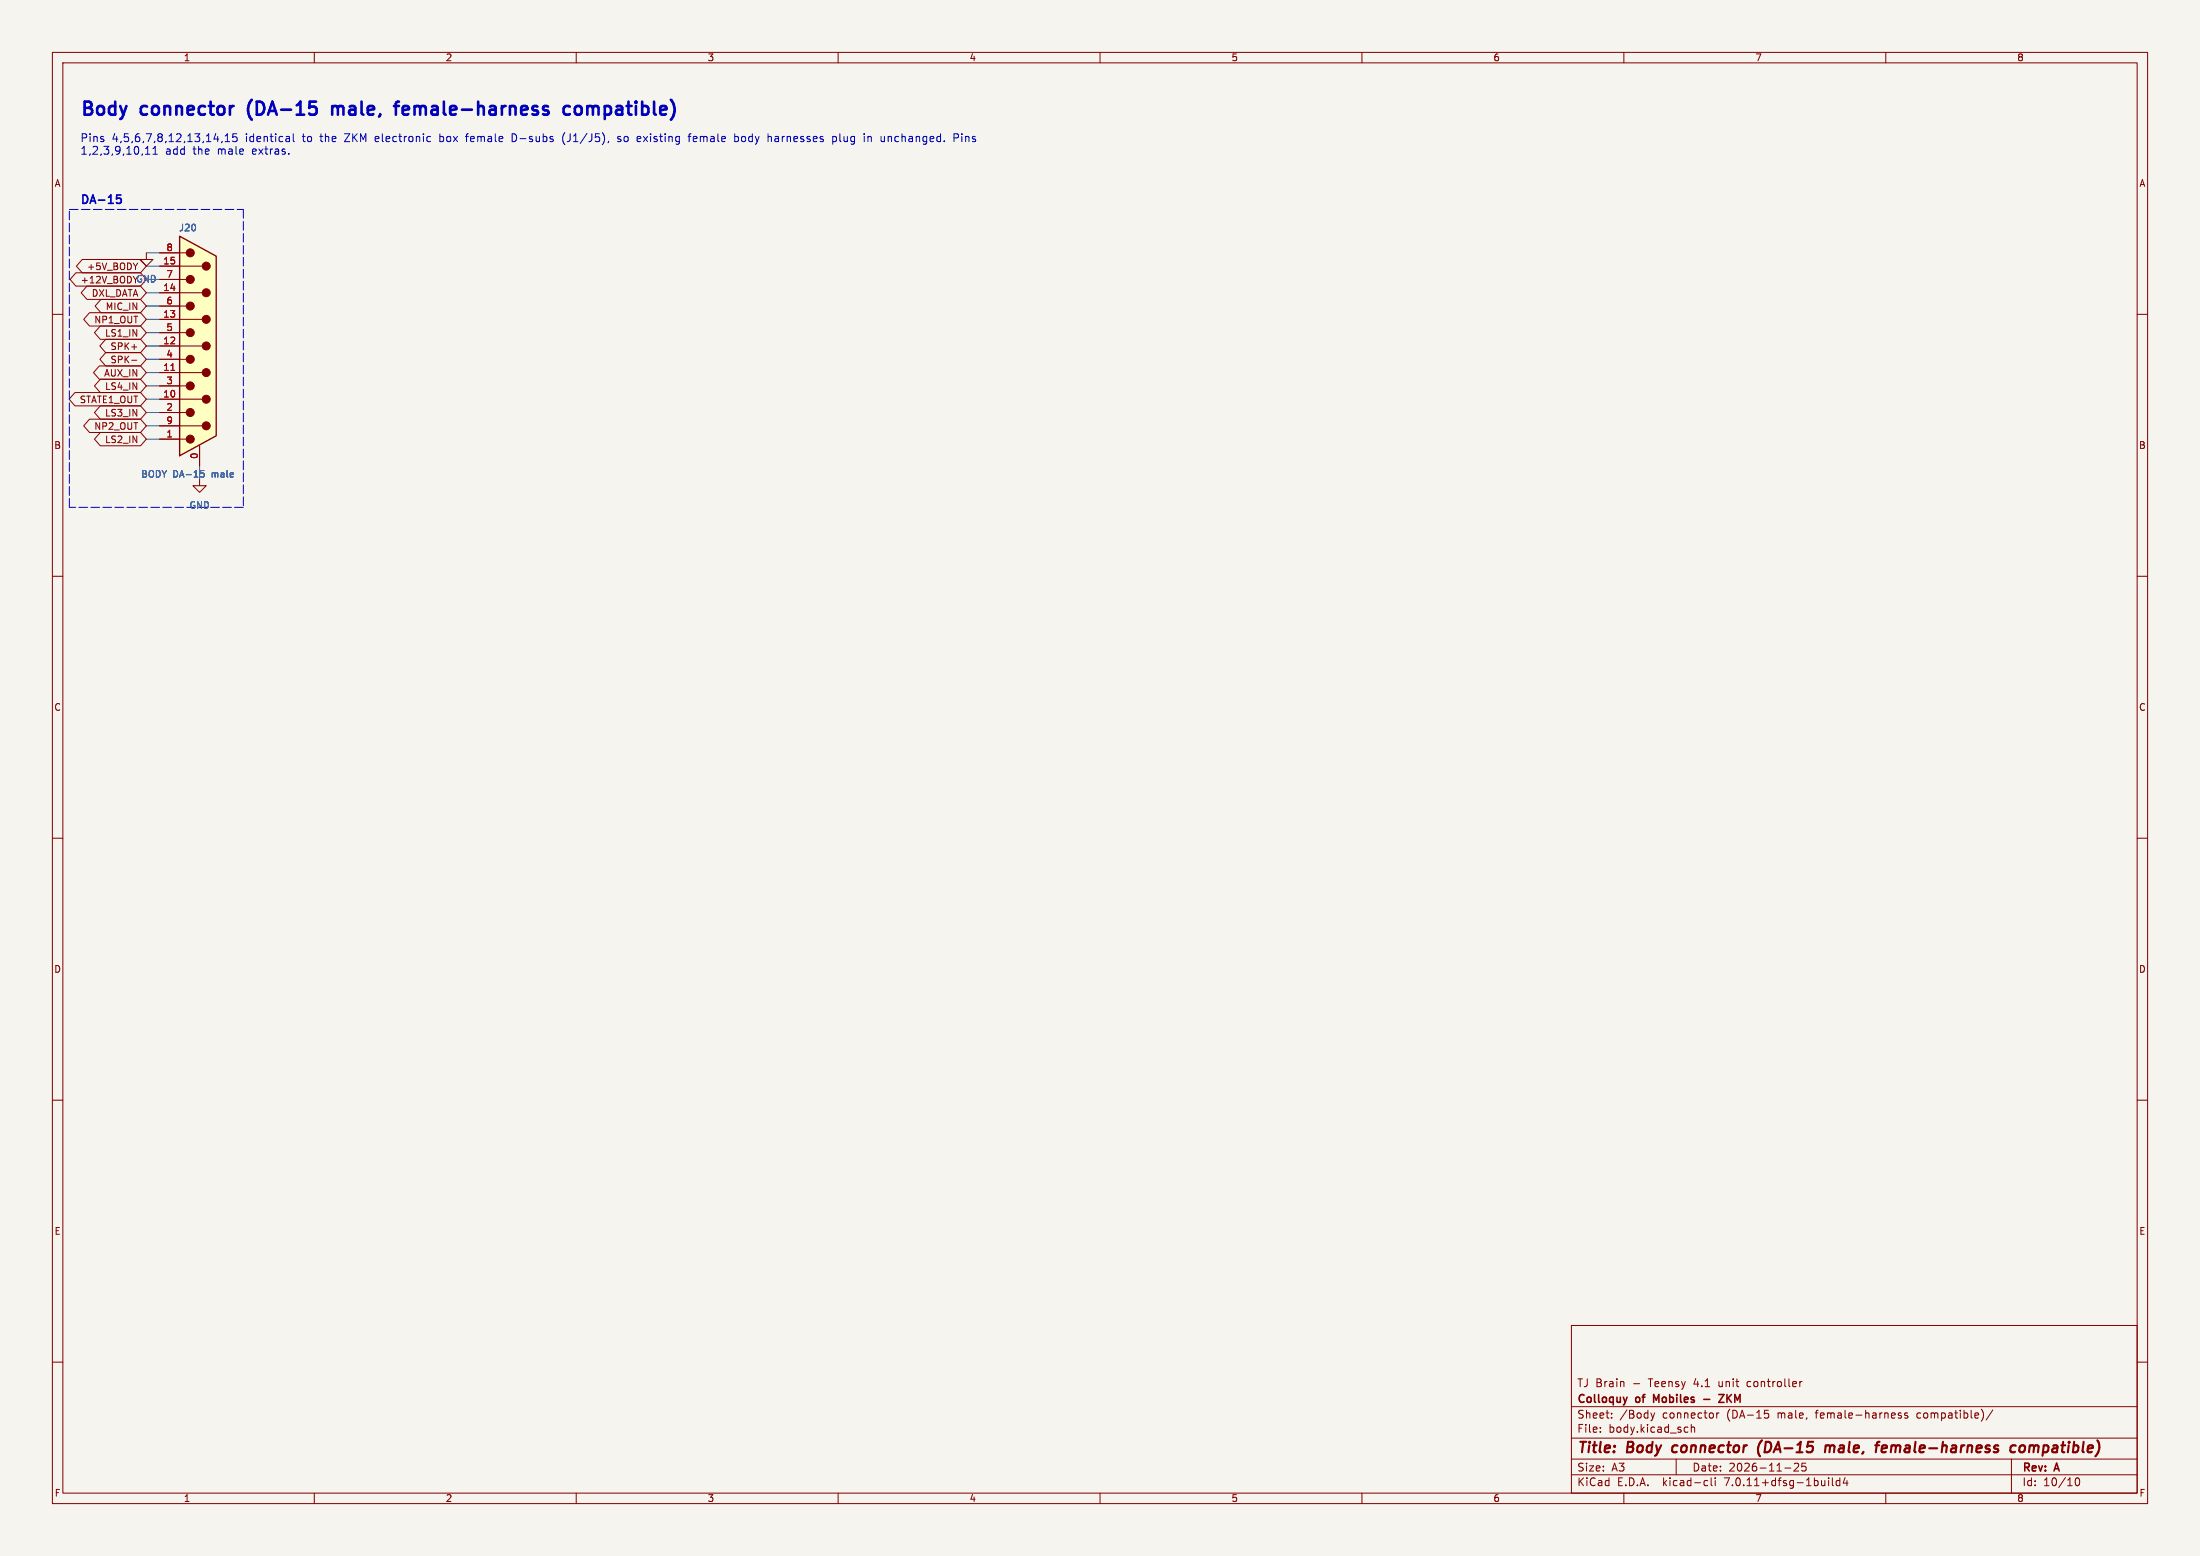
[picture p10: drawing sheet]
(kicad_sch (version 20230121) (generator eeschema)
 (paper "A3")
 (title_block (title "Body connector (DA-15 male, female-harness compatible)") (date "2026-11-25") (rev "A") (company "Colloquy of Mobiles - ZKM") (comment 1 "TJ Brain - Teensy 4.1 unit controller"))
 (lib_symbols
  (symbol "Connector:DA15_Plug_MountingHoles"
   (pin_names
    (offset 1.016) hide) (in_bom yes) (on_board yes)
   (property "Reference" "J" (at 0 24.13 0) (effects (font (size 1.27 1.27))))
   (property "Value" "DA15_Plug_MountingHoles" (at 0 22.225 0) (effects (font (size 1.27 1.27))))
   (property "Footprint" "" (at 0 0 0) (effects (font (size 1.27 1.27)) hide))
   (property "Datasheet" " ~" (at 0 0 0) (effects (font (size 1.27 1.27)) hide))
   (symbol "DA15_Plug_MountingHoles_0_1"
    (circle (center -1.778 -17.78) (radius 0.762) (stroke (width 0) (type default)) (fill (type outline)))
    (circle (center -1.778 -12.7) (radius 0.762) (stroke (width 0) (type default)) (fill (type outline)))
    (circle (center -1.778 -7.62) (radius 0.762) (stroke (width 0) (type default)) (fill (type outline)))
    (circle (center -1.778 -2.54) (radius 0.762) (stroke (width 0) (type default)) (fill (type outline)))
    (circle (center -1.778 2.54) (radius 0.762) (stroke (width 0) (type default)) (fill (type outline)))
    (circle (center -1.778 7.62) (radius 0.762) (stroke (width 0) (type default)) (fill (type outline)))
    (circle (center -1.778 12.7) (radius 0.762) (stroke (width 0) (type default)) (fill (type outline)))
    (circle (center -1.778 17.78) (radius 0.762) (stroke (width 0) (type default)) (fill (type outline)))
    (polyline (pts (xy -3.81 -17.78) (xy -2.54 -17.78)) (stroke (width 0) (type default)) (fill (type none)))
    (polyline (pts (xy -3.81 -15.24) (xy 0.508 -15.24)) (stroke (width 0) (type default)) (fill (type none)))
    (polyline (pts (xy -3.81 -12.7) (xy -2.54 -12.7)) (stroke (width 0) (type default)) (fill (type none)))
    (polyline (pts (xy -3.81 -10.16) (xy 0.508 -10.16)) (stroke (width 0) (type default)) (fill (type none)))
    (polyline (pts (xy -3.81 -7.62) (xy -2.54 -7.62)) (stroke (width 0) (type default)) (fill (type none)))
    (polyline (pts (xy -3.81 -5.08) (xy 0.508 -5.08)) (stroke (width 0) (type default)) (fill (type none)))
    (polyline (pts (xy -3.81 -2.54) (xy -2.54 -2.54)) (stroke (width 0) (type default)) (fill (type none)))
    (polyline (pts (xy -3.81 0) (xy 0.508 0)) (stroke (width 0) (type default)) (fill (type none)))
    (polyline (pts (xy -3.81 2.54) (xy -2.54 2.54)) (stroke (width 0) (type default)) (fill (type none)))
    (polyline (pts (xy -3.81 5.08) (xy 0.508 5.08)) (stroke (width 0) (type default)) (fill (type none)))
    (polyline (pts (xy -3.81 7.62) (xy -2.54 7.62)) (stroke (width 0) (type default)) (fill (type none)))
    (polyline (pts (xy -3.81 10.16) (xy 0.508 10.16)) (stroke (width 0) (type default)) (fill (type none)))
    (polyline (pts (xy -3.81 12.7) (xy -2.54 12.7)) (stroke (width 0) (type default)) (fill (type none)))
    (polyline (pts (xy -3.81 15.24) (xy 0.508 15.24)) (stroke (width 0) (type default)) (fill (type none)))
    (polyline (pts (xy -3.81 17.78) (xy -2.54 17.78)) (stroke (width 0) (type default)) (fill (type none)))
    (polyline (pts (xy -3.81 -20.955) (xy 3.175 -17.145) (xy 3.175 17.145) (xy -3.81 20.955) (xy -3.81 -20.955)) (stroke (width 0.254) (type default)) (fill (type background)))
    (circle (center 1.27 -15.24) (radius 0.762) (stroke (width 0) (type default)) (fill (type outline)))
    (circle (center 1.27 -10.16) (radius 0.762) (stroke (width 0) (type default)) (fill (type outline)))
    (circle (center 1.27 -5.08) (radius 0.762) (stroke (width 0) (type default)) (fill (type outline)))
    (circle (center 1.27 0) (radius 0.762) (stroke (width 0) (type default)) (fill (type outline)))
    (circle (center 1.27 5.08) (radius 0.762) (stroke (width 0) (type default)) (fill (type outline)))
    (circle (center 1.27 10.16) (radius 0.762) (stroke (width 0) (type default)) (fill (type outline)))
    (circle (center 1.27 15.24) (radius 0.762) (stroke (width 0) (type default)) (fill (type outline))))
   (symbol "DA15_Plug_MountingHoles_1_1"
    (pin passive line (at 0 -22.86 90) (length 3.81) (name "PAD" (effects (font (size 1.27 1.27)))) (number "0" (effects (font (size 1.27 1.27)))))
    (pin passive line (at -7.62 -17.78 0) (length 3.81) (name "1" (effects (font (size 1.27 1.27)))) (number "1" (effects (font (size 1.27 1.27)))))
    (pin passive line (at -7.62 -10.16 0) (length 3.81) (name "P10" (effects (font (size 1.27 1.27)))) (number "10" (effects (font (size 1.27 1.27)))))
    (pin passive line (at -7.62 -5.08 0) (length 3.81) (name "P111" (effects (font (size 1.27 1.27)))) (number "11" (effects (font (size 1.27 1.27)))))
    (pin passive line (at -7.62 0 0) (length 3.81) (name "P12" (effects (font (size 1.27 1.27)))) (number "12" (effects (font (size 1.27 1.27)))))
    (pin passive line (at -7.62 5.08 0) (length 3.81) (name "P13" (effects (font (size 1.27 1.27)))) (number "13" (effects (font (size 1.27 1.27)))))
    (pin passive line (at -7.62 10.16 0) (length 3.81) (name "P14" (effects (font (size 1.27 1.27)))) (number "14" (effects (font (size 1.27 1.27)))))
    (pin passive line (at -7.62 15.24 0) (length 3.81) (name "P15" (effects (font (size 1.27 1.27)))) (number "15" (effects (font (size 1.27 1.27)))))
    (pin passive line (at -7.62 -12.7 0) (length 3.81) (name "2" (effects (font (size 1.27 1.27)))) (number "2" (effects (font (size 1.27 1.27)))))
    (pin passive line (at -7.62 -7.62 0) (length 3.81) (name "3" (effects (font (size 1.27 1.27)))) (number "3" (effects (font (size 1.27 1.27)))))
    (pin passive line (at -7.62 -2.54 0) (length 3.81) (name "4" (effects (font (size 1.27 1.27)))) (number "4" (effects (font (size 1.27 1.27)))))
    (pin passive line (at -7.62 2.54 0) (length 3.81) (name "5" (effects (font (size 1.27 1.27)))) (number "5" (effects (font (size 1.27 1.27)))))
    (pin passive line (at -7.62 7.62 0) (length 3.81) (name "6" (effects (font (size 1.27 1.27)))) (number "6" (effects (font (size 1.27 1.27)))))
    (pin passive line (at -7.62 12.7 0) (length 3.81) (name "7" (effects (font (size 1.27 1.27)))) (number "7" (effects (font (size 1.27 1.27)))))
    (pin passive line (at -7.62 17.78 0) (length 3.81) (name "8" (effects (font (size 1.27 1.27)))) (number "8" (effects (font (size 1.27 1.27)))))
    (pin passive line (at -7.62 -15.24 0) (length 3.81) (name "P9" (effects (font (size 1.27 1.27)))) (number "9" (effects (font (size 1.27 1.27)))))))
(symbol "power:GND"
   (power)
   (pin_names
    (offset 0)) (in_bom yes) (on_board yes)
   (property "Reference" "#PWR" (at 0 -6.35 0) (effects (font (size 1.27 1.27)) hide))
   (property "Value" "GND" (at 0 -3.81 0) (effects (font (size 1.27 1.27))))
   (property "Footprint" "" (at 0 0 0) (effects (font (size 1.27 1.27)) hide))
   (property "Datasheet" "" (at 0 0 0) (effects (font (size 1.27 1.27)) hide))
   (symbol "GND_0_1"
    (polyline (pts (xy 0 0) (xy 0 -1.27) (xy 1.27 -1.27) (xy 0 -2.54) (xy -1.27 -1.27) (xy 0 -1.27)) (stroke (width 0) (type default)) (fill (type none))))
   (symbol "GND_1_1"
    (pin power_in line (at 0 0 270) (length 0) hide (name "GND" (effects (font (size 1.27 1.27)))) (number "1" (effects (font (size 1.27 1.27))))))))
 (text "Body connector (DA-15 male, female-harness compatible)" (at 15.24 22.48 0) (effects (font (size 2.5 2.5) bold) (justify left bottom)))
 (text "Pins 4,5,6,7,8,12,13,14,15 identical to the ZKM electronic box female D-subs (J1/J5), so existing female body harnesses plug in unchanged. Pins" (at 15.24 27.48 0) (effects (font (size 1.5 1.5)) (justify left bottom)))
 (text "1,2,3,9,10,11 add the male extras." (at 15.24 29.88 0) (effects (font (size 1.5 1.5)) (justify left bottom)))
 (text "DA-15" (at 15.24 39.28 0) (effects (font (size 1.6 1.6) bold) (justify left bottom)))
 (polyline (pts (xy 13.24 39.98) (xy 46.459 39.98)) (stroke (width 0) (type dash)))
 (polyline (pts (xy 46.459 39.98) (xy 46.459 96.835)) (stroke (width 0) (type dash)))
 (polyline (pts (xy 46.459 96.835) (xy 13.24 96.835)) (stroke (width 0) (type dash)))
 (polyline (pts (xy 13.24 96.835) (xy 13.24 39.98)) (stroke (width 0) (type dash)))
 (symbol (lib_id "Connector:DA15_Plug_MountingHoles") (at 38.1 66.04 0) (unit 1)
 (in_bom yes) (on_board yes) (dnp no)
 (property "Reference" "J20" (at 35.8775 43.485 0) (effects (font (size 1.27 1.27))))
 (property "Value" "BODY DA-15 male" (at 35.8775 90.5 0) (effects (font (size 1.27 1.27))))
 (property "Footprint" "Connector_Dsub:DSUB-15_Male_Horizontal_P2.77x2.84mm_EdgePinOffset4.94mm_Housed_MountingHolesOffset7.48mm" (at 38.1 66.04 0) (effects (font (size 1.27 1.27)) hide))
 (property "Datasheet" "" (at 38.1 66.04 0) (effects (font (size 1.27 1.27)) hide))
 (pin "0")
 (pin "1")
 (pin "10")
 (pin "11")
 (pin "12")
 (pin "13")
 (pin "14")
 (pin "15")
 (pin "2")
 (pin "3")
 (pin "4")
 (pin "5")
 (pin "6")
 (pin "7")
 (pin "8")
 (pin "9"))
 (wire (pts (xy 38.1 88.9) (xy 38.1 91.44)) (stroke (width 0) (type default)))
 (symbol (lib_id "power:GND") (at 38.1 91.44 0) (unit 1)
 (in_bom yes) (on_board yes) (dnp no)
 (property "Reference" "#PWR01001" (at 38.1 88.44 0) (effects (font (size 1.27 1.27)) hide))
 (property "Value" "GND" (at 38.1 96.44 0) (effects (font (size 1.27 1.27))))
 (property "Footprint" "" (at 38.1 91.44 0) (effects (font (size 1.27 1.27)) hide))
 (property "Datasheet" "" (at 38.1 91.44 0) (effects (font (size 1.27 1.27)) hide))
 (pin "1"))
 (wire (pts (xy 30.48 83.82) (xy 27.94 83.82)) (stroke (width 0) (type default)))
 (global_label "LS2_IN" (shape bidirectional) (at 27.94 83.82 180) (fields_autoplaced) (effects (font (size 1.27 1.27)) (justify right)) (property "Intersheetrefs" "${INTERSHEET_REFS}" (at 27.94 83.82 0) (effects (font (size 1 1)) hide)))
 (wire (pts (xy 30.48 76.2) (xy 27.94 76.2)) (stroke (width 0) (type default)))
 (global_label "STATE1_OUT" (shape bidirectional) (at 27.94 76.2 180) (fields_autoplaced) (effects (font (size 1.27 1.27)) (justify right)) (property "Intersheetrefs" "${INTERSHEET_REFS}" (at 27.94 76.2 0) (effects (font (size 1 1)) hide)))
 (wire (pts (xy 30.48 71.12) (xy 27.94 71.12)) (stroke (width 0) (type default)))
 (global_label "AUX_IN" (shape bidirectional) (at 27.94 71.12 180) (fields_autoplaced) (effects (font (size 1.27 1.27)) (justify right)) (property "Intersheetrefs" "${INTERSHEET_REFS}" (at 27.94 71.12 0) (effects (font (size 1 1)) hide)))
 (wire (pts (xy 30.48 66.04) (xy 27.94 66.04)) (stroke (width 0) (type default)))
 (global_label "SPK+" (shape bidirectional) (at 27.94 66.04 180) (fields_autoplaced) (effects (font (size 1.27 1.27)) (justify right)) (property "Intersheetrefs" "${INTERSHEET_REFS}" (at 27.94 66.04 0) (effects (font (size 1 1)) hide)))
 (wire (pts (xy 30.48 60.96) (xy 27.94 60.96)) (stroke (width 0) (type default)))
 (global_label "NP1_OUT" (shape bidirectional) (at 27.94 60.96 180) (fields_autoplaced) (effects (font (size 1.27 1.27)) (justify right)) (property "Intersheetrefs" "${INTERSHEET_REFS}" (at 27.94 60.96 0) (effects (font (size 1 1)) hide)))
 (wire (pts (xy 30.48 55.88) (xy 27.94 55.88)) (stroke (width 0) (type default)))
 (global_label "DXL_DATA" (shape bidirectional) (at 27.94 55.88 180) (fields_autoplaced) (effects (font (size 1.27 1.27)) (justify right)) (property "Intersheetrefs" "${INTERSHEET_REFS}" (at 27.94 55.88 0) (effects (font (size 1 1)) hide)))
 (wire (pts (xy 30.48 50.8) (xy 27.94 50.8)) (stroke (width 0) (type default)))
 (global_label "+5V_BODY" (shape bidirectional) (at 27.94 50.8 180) (fields_autoplaced) (effects (font (size 1.27 1.27)) (justify right)) (property "Intersheetrefs" "${INTERSHEET_REFS}" (at 27.94 50.8 0) (effects (font (size 1 1)) hide)))
 (wire (pts (xy 30.48 78.74) (xy 27.94 78.74)) (stroke (width 0) (type default)))
 (global_label "LS3_IN" (shape bidirectional) (at 27.94 78.74 180) (fields_autoplaced) (effects (font (size 1.27 1.27)) (justify right)) (property "Intersheetrefs" "${INTERSHEET_REFS}" (at 27.94 78.74 0) (effects (font (size 1 1)) hide)))
 (wire (pts (xy 30.48 73.66) (xy 27.94 73.66)) (stroke (width 0) (type default)))
 (global_label "LS4_IN" (shape bidirectional) (at 27.94 73.66 180) (fields_autoplaced) (effects (font (size 1.27 1.27)) (justify right)) (property "Intersheetrefs" "${INTERSHEET_REFS}" (at 27.94 73.66 0) (effects (font (size 1 1)) hide)))
 (wire (pts (xy 30.48 68.58) (xy 27.94 68.58)) (stroke (width 0) (type default)))
 (global_label "SPK-" (shape bidirectional) (at 27.94 68.58 180) (fields_autoplaced) (effects (font (size 1.27 1.27)) (justify right)) (property "Intersheetrefs" "${INTERSHEET_REFS}" (at 27.94 68.58 0) (effects (font (size 1 1)) hide)))
 (wire (pts (xy 30.48 63.5) (xy 27.94 63.5)) (stroke (width 0) (type default)))
 (global_label "LS1_IN" (shape bidirectional) (at 27.94 63.5 180) (fields_autoplaced) (effects (font (size 1.27 1.27)) (justify right)) (property "Intersheetrefs" "${INTERSHEET_REFS}" (at 27.94 63.5 0) (effects (font (size 1 1)) hide)))
 (wire (pts (xy 30.48 58.42) (xy 27.94 58.42)) (stroke (width 0) (type default)))
 (global_label "MIC_IN" (shape bidirectional) (at 27.94 58.42 180) (fields_autoplaced) (effects (font (size 1.27 1.27)) (justify right)) (property "Intersheetrefs" "${INTERSHEET_REFS}" (at 27.94 58.42 0) (effects (font (size 1 1)) hide)))
 (wire (pts (xy 30.48 53.34) (xy 27.94 53.34)) (stroke (width 0) (type default)))
 (global_label "+12V_BODY" (shape bidirectional) (at 27.94 53.34 180) (fields_autoplaced) (effects (font (size 1.27 1.27)) (justify right)) (property "Intersheetrefs" "${INTERSHEET_REFS}" (at 27.94 53.34 0) (effects (font (size 1 1)) hide)))
 (wire (pts (xy 30.48 48.26) (xy 27.94 48.26)) (stroke (width 0) (type default)))
 (symbol (lib_id "power:GND") (at 27.94 48.26 0) (unit 1)
 (in_bom yes) (on_board yes) (dnp no)
 (property "Reference" "#PWR01002" (at 27.94 45.26 0) (effects (font (size 1.27 1.27)) hide))
 (property "Value" "GND" (at 27.94 53.26 0) (effects (font (size 1.27 1.27))))
 (property "Footprint" "" (at 27.94 48.26 0) (effects (font (size 1.27 1.27)) hide))
 (property "Datasheet" "" (at 27.94 48.26 0) (effects (font (size 1.27 1.27)) hide))
 (pin "1"))
 (wire (pts (xy 30.48 81.28) (xy 27.94 81.28)) (stroke (width 0) (type default)))
 (global_label "NP2_OUT" (shape bidirectional) (at 27.94 81.28 180) (fields_autoplaced) (effects (font (size 1.27 1.27)) (justify right)) (property "Intersheetrefs" "${INTERSHEET_REFS}" (at 27.94 81.28 0) (effects (font (size 1 1)) hide))))
